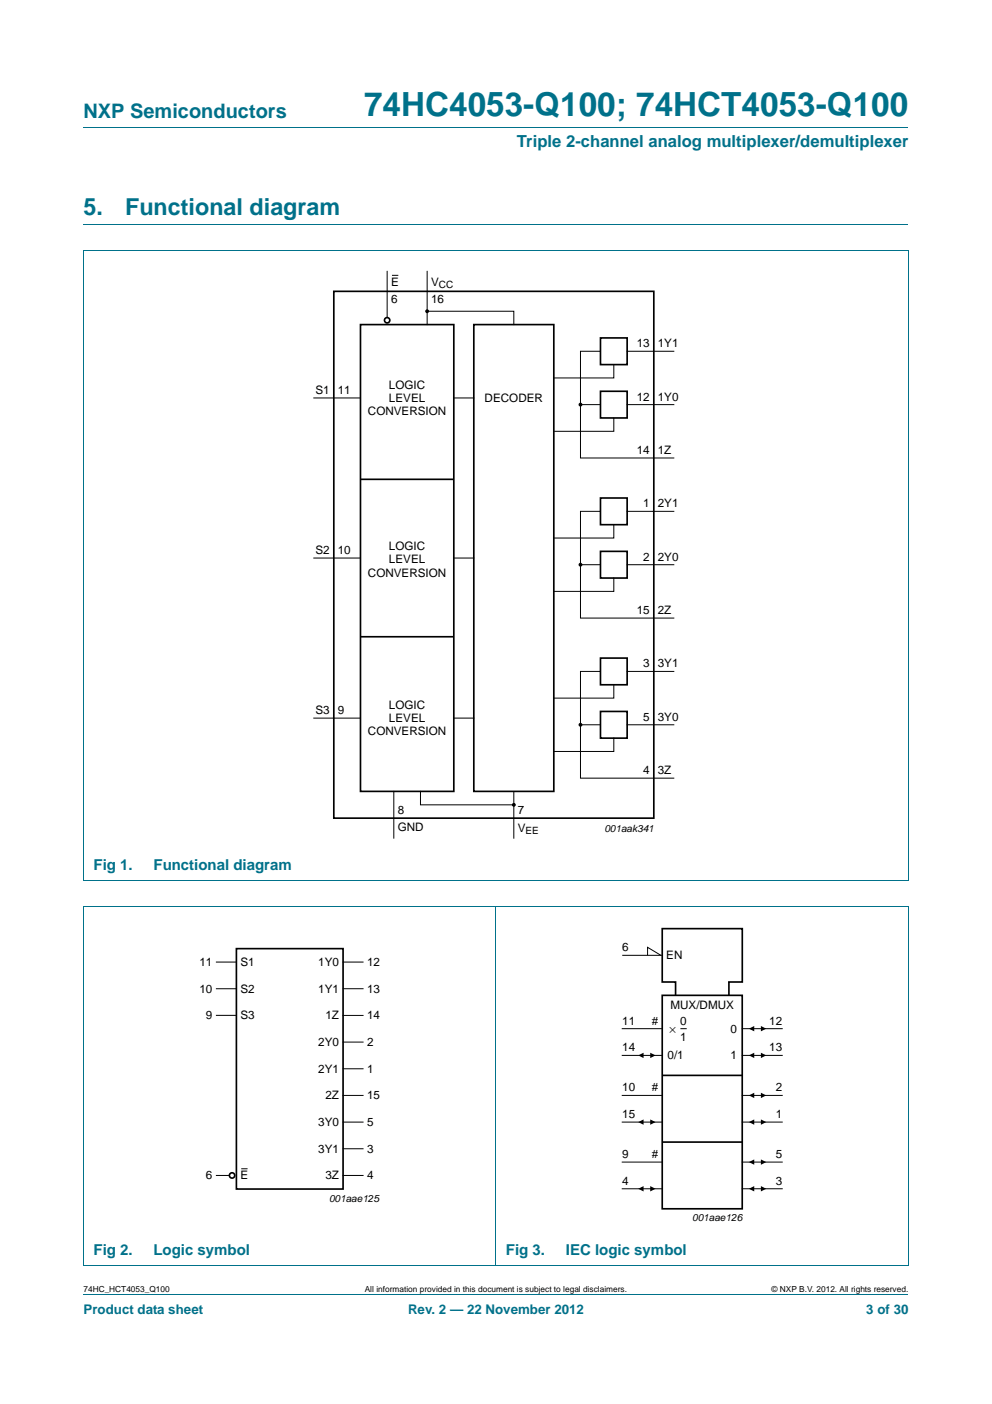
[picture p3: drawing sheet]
<svg xmlns="http://www.w3.org/2000/svg" width="210mm" height="297mm" viewBox="0 0 210 297" stroke-linecap="round" stroke-linejoin="round" font-family="sans-serif">
<path d="M17.7 27h174.6M17.6 53.1h174.7M17.7 47.4h174.6M17.7 53.1v133.1M192.3 53.1v133.1M17.6 186.2h174.7M17.6 191.9h174.7M17.7 191.9v75.8M105 191.8v76M192.3 191.9v75.8M17.6 267.7h174.7M17.7 273.9h174.6" fill="none" stroke="#00718a" stroke-width=".21"/>
<g fill="#000" stroke="#000" stroke-width=".25">
<circle cx="90.4" cy="65.8" r=".28"/>
<circle cx="122.9" cy="85.6" r=".28"/>
<circle cx="122.9" cy="119.5" r=".28"/>
<circle cx="122.9" cy="153.3" r=".28"/>
<circle cx="108.8" cy="170.3" r=".28"/>
</g>
<g fill="none" stroke="#000" stroke-width=".35">
<path d="M70.7 61.6h67.7v111.5h-67.7zM76.3 68.7h19.8v98.7h-19.8zM100.3 68.7h16.9v98.7h-16.9zM127.1 71.5h5.7v5.6h-5.7zM127.1 82.8h5.7v5.6h-5.7zM76.3 101.4h19.8M127.1 105.4h5.7v5.6h-5.7zM127.1 116.7h5.7v5.6h-5.7zM76.3 134.7h19.8M127.1 139.2h5.7v5.7h-5.7zM127.1 150.5h5.7v5.7h-5.7zM50 200.7h22.6v50.9h-22.6z"/>
<path d="M140.2 210.6h16.9v45.1h-16.9zM143 210.6v-2.8h-2.8v-11.3h16.9v11.3h-2.8v2.8M140.2 227.5h16.9M140.2 241.6h16.9"/>
<circle cx="81.9" cy="67.8" r=".56"/>
<circle cx="49.1" cy="248.7" r=".56"/>
</g>
<g fill="none" stroke="#000" stroke-width=".21">
<path d="M81.9 57.4v9.8M83.1 58.3h1.1M90.4 57.4v11.3M90.4 65.8h18.4v2.9M127.1 74.3h-4.2v22.6h19.7M129.9 77.1v2.9h-12.7M132.8 74.3h9.8M66.4 84.2h9.9M96.1 84.2h4.2M122.9 85.6h4.2M129.9 88.4v2.8h-12.7M132.8 85.6h9.8"/>
<path d="M66.4 118.1h9.9M96.1 118.1h4.2M122.9 119.5h4.2M127.1 108.2h-4.2v22.6h19.7M129.9 111v2.8h-12.7M132.8 108.2h9.8M132.8 119.5h9.8M129.9 122.3v2.8h-12.7M66.4 151.9h9.9M96.1 151.9h4.2M122.9 153.3h4.2M127.1 142.1h-4.2v22.5h19.7"/>
<path d="M129.9 144.9v2.8h-12.7M129.9 156.2v2.8h-12.7M132.8 153.3h9.8M132.8 142.1h9.8M83.4 167.4v9.9M89 167.4v2.9h19.8M108.8 167.5v9.8M45.8 203.5h4.2M45.8 209.2h4.2M45.8 214.8h4.2M72.6 203.5h4.3M72.6 209.2h4.3"/>
<path d="M72.6 214.8h4.3M131.7 202.1h8.5M131.7 217.6h8.5M137.1 202.1v-1.7l2.8 1.7M144.1 217.6h1.2M157.1 217.6h8.5M72.6 220.5h4.3M72.6 226.1h4.3M72.6 237.4h4.3M72.6 231.8h4.3M131.7 231.8h8.5M131.7 237.4h8.5"/>
<path d="M131.7 223.3h8.5M157.1 237.4h8.5M157.1 231.8h8.5M157.1 223.3h8.5M45.8 248.7h2.8M51.2 247.3h1.1M72.6 248.7h4.3M72.6 243h4.3M131.7 245.9h8.5M131.7 251.5h8.5M157.1 245.9h8.5M157.1 251.5h8.5"/>
</g>
<g fill="#000">
<path d="M158.5 217.6l1.2-.5v1.1zM161.1 217.1l1.1 .5-1.1 .6zM135.1 223.3l1.1-.6v1.2zM135.1 237.4l1.1-.6v1.2zM137.6 222.7l1.2 .6-1.2 .6zM137.6 236.8l1.2 .6-1.2 .6zM158.5 223.3l1.2-.6v1.2zM158.5 237.4l1.2-.6v1.2zM158.5 231.8l1.2-.6v1.1zM161.1 222.7l1.1 .6-1.1 .6zM161.1 231.2l1.1 .6-1.1 .5zM161.1 236.8l1.1 .6-1.1 .6z"/>
<path d="M135.1 251.5l1.1-.6v1.2zM137.6 250.9l1.2 .6-1.2 .6zM158.5 251.5l1.2-.6v1.2zM158.5 245.9l1.2-.6v1.1zM161.1 245.3l1.1 .6-1.1 .5zM161.1 250.9l1.1 .6-1.1 .6z"/>
</g>
<text font-size="7" fill="#00718a" x="77.1" y="24.6">74HC4053-Q100; 74HCT4053-Q100</text>
<g font-size="4.9" fill="#00718a">
<text x="17.7" y="45.4">5.</text>
<text x="26.5" y="45.4">Functional diagram</text>
</g>
<text font-size="4.2" fill="#00718a" x="17.7" y="24.9">NXP Semiconductors</text>
<text font-size="3.5" fill="#00718a" x="109.4" y="31.1">Triple 2-channel analog multiplexer/demultiplexer</text>
<g font-size="3.2" fill="#00718a">
<text x="19.8" y="184.1">Fig 1.</text>
<text x="32.5" y="184.1">Functional diagram</text>
<text x="19.8" y="265.6">Fig 2.</text>
<text x="32.5" y="265.6">Logic symbol</text>
<text x="107.1" y="265.6">Fig 3.</text>
<text x="119.8" y="265.6">IEC logic symbol</text>
</g>
<g font-size="2.8" fill="#00718a">
<text x="17.7" y="277.9">Product data sheet</text>
<text x="86.4" y="277.9">Rev. 2 — 22 November 2012</text>
<text x="183.4" y="277.9">3 of 30</text>
</g>
<g font-size="2.5">
<text x="82.8" y="64.2">6</text>
<text x="82.8" y="60.5">E</text>
<text x="91.3" y="64.2">16</text>
<text x="91.3" y="60.5">V</text>
<text x="134.8" y="73.5">13 1Y1</text>
<text x="66.8" y="83.4">S1</text>
<text x="71.5" y="83.3">11</text>
<text x="82.3" y="82.2">LOGIC</text>
<text x="77.9" y="87.9">CONVERSION</text>
<text x="82.3" y="85">LEVEL</text>
<text x="102.6" y="85">DECODER</text>
<text x="134.8" y="84.8">12 1Y0</text>
<text x="134.8" y="96">14 1Z</text>
<text x="136.2" y="107.3">1 2Y1</text>
<text x="66.8" y="117.2">S2</text>
<text x="71.5" y="117.2">10</text>
<text x="82.3" y="119.2">LEVEL</text>
<text x="82.3" y="116.4">LOGIC</text>
<text x="136.2" y="118.6">2 2Y0</text>
<text x="77.9" y="122">CONVERSION</text>
<text x="134.8" y="129.9">15 2Z</text>
<text x="136.2" y="141.2">3 3Y1</text>
<text x="82.3" y="150">LOGIC</text>
<text x="66.8" y="151.1">S3</text>
<text x="71.5" y="151.1">9</text>
<text x="77.9" y="155.6">CONVERSION</text>
<text x="82.3" y="152.8">LEVEL</text>
<text x="136.2" y="152.5">5 3Y0</text>
<text x="136.2" y="163.8">4 3Z</text>
<text x="84.2" y="172.2">8</text>
<text x="109.6" y="172.2">7</text>
<text x="84.2" y="175.9">GND</text>
<text x="109.6" y="175.9">V</text>
<text x="131.7" y="201.3">6</text>
<text x="141" y="203">EN</text>
<text x="42.2" y="204.4">11</text>
<text x="50.9" y="204.4">S1</text>
<text x="67.4" y="204.4">1Y0</text>
<text x="77.7" y="204.4">12</text>
<text x="42.2" y="210">10</text>
<text x="43.6" y="215.7">9</text>
<text x="50.9" y="210">S2</text>
<text x="50.9" y="215.7">S3</text>
<text x="67.4" y="210">1Y1</text>
<text x="68.9" y="215.7">1Z</text>
<text x="77.7" y="210">13</text>
<text x="77.7" y="215.7">14</text>
<text x="141.9" y="213.4">MUX/DMUX</text>
<text x="67.4" y="221.3">2Y0</text>
<text x="77.7" y="221.3">2</text>
<text x="131.7" y="216.8">11</text>
<text x="138" y="216.8">#</text>
<text x="141.7" y="218.5">×</text>
<text x="144" y="216.8">0</text>
<text x="144" y="220.2">1</text>
<text x="154.6" y="218.5">0</text>
<text x="162.8" y="216.8">12</text>
<text x="67.4" y="227">2Y1</text>
<text x="77.7" y="227">1</text>
<text x="131.7" y="222.4">14</text>
<text x="141.3" y="224.1">0/1</text>
<text x="154.6" y="224.1">1</text>
<text x="162.8" y="222.4">13</text>
<text x="68.9" y="232.6">2Z</text>
<text x="77.7" y="232.6">15</text>
<text x="131.7" y="230.9">10</text>
<text x="138" y="230.9">#</text>
<text x="164.2" y="230.9">2</text>
<text x="67.4" y="238.2">3Y0</text>
<text x="77.7" y="238.2">5</text>
<text x="131.7" y="236.6">15</text>
<text x="164.2" y="236.5">1</text>
<text x="67.4" y="243.9">3Y1</text>
<text x="77.7" y="243.9">3</text>
<text x="131.7" y="245">9</text>
<text x="138" y="245">#</text>
<text x="164.2" y="245">5</text>
<text x="43.6" y="249.5">6</text>
<text x="50.9" y="249.5">E</text>
<text x="68.9" y="249.5">3Z</text>
<text x="77.7" y="249.5">4</text>
<text x="131.7" y="250.7">4</text>
<text x="164.2" y="250.7">3</text>
</g>
<g font-size="2.1">
<text x="92.9" y="61">CC</text>
<text x="111.3" y="176.4">EE</text>
<text x="127.9" y="175.9">001aak341</text>
<text x="69.6" y="254.3">001aae125</text>
<text x="146.5" y="258.3">001aae126</text>
</g>
<g font-size="1.8">
<text x="17.7" y="273.3">74HC_HCT4053_Q100</text>
<text x="77.2" y="273.3">All information provided in this document is subject to legal disclaimers.</text>
<text x="163.3" y="273.3">© NXP B.V. 2012. All rights reserved.</text>
</g>
</svg>
